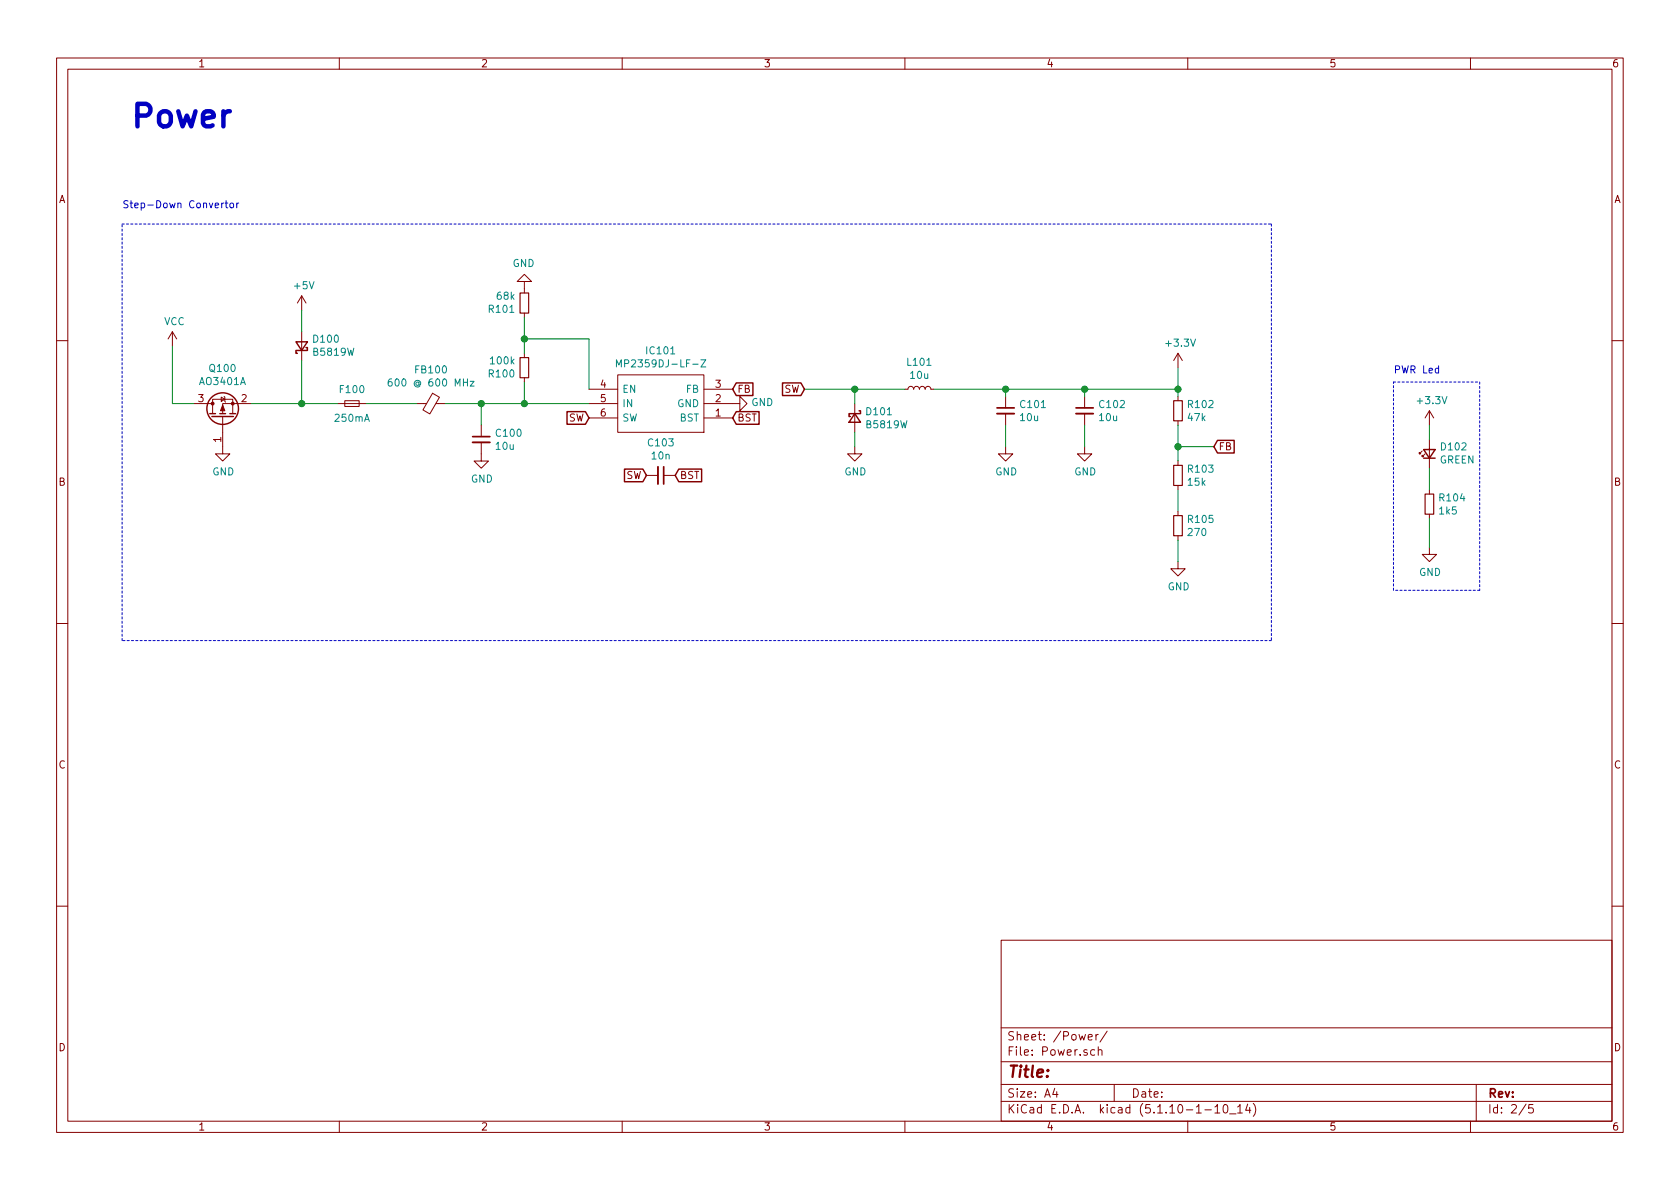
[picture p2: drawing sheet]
EESchema Schematic File Version 4
EELAYER 30 0
EELAYER END
$Descr A4 11693 8268
encoding utf-8
Sheet 2 5
Title ""
Date ""
Rev ""
Comp ""
Comment1 ""
Comment2 ""
Comment3 ""
Comment4 ""
$EndDescr
$Comp
L Transistor_FET:AO3401A Q100
U 1 1
P 1550 2900
F 0 "Q100" V 1892 2900 50  0000 C CNN
F 1 "AO3401A" V 1801 2900 50  0000 C CNN
F 2 "Package_TO_SOT_SMD:SOT-23" H 1750 2825 50  0001 L CIN
F 3 "http://www.aosmd.com/pdfs/datasheet/AO3401A.pdf" H 1550 2900 50  0001 L CNN
	1    1550 2900
	0    -1   -1   0   
$EndComp
$Comp
L Device:D_Schottky_Small D100
U 1 1
P 2100 2400
F 0 "D100" V 2146 2330 50  0000 R CNN
F 1 "B5819W" V 2055 2330 50  0000 R CNN
F 2 "Diode_SMD:D_SOD-123" V 2100 2400 50  0001 C CNN
F 3 "~" V 2100 2400 50  0001 C CNN
	1    2100 2400
	0    -1   -1   0   
$EndComp
$Comp
L Device:Fuse_Small F100
U 1 1
P 2450 2800
F 0 "F100" H 2450 2900 50  0000 C CNN
F 1 "250mA" H 2450 2700 50  0000 C CNN
F 2 "Fuse:Fuse_1206_3216Metric" H 2450 2800 50  0001 C CNN
F 3 "~" H 2450 2800 50  0001 C CNN
	1    2450 2800
	1    0    0    -1  
$EndComp
$Comp
L Device:Ferrite_Bead_Small FB100
U 1 1
P 3000 2800
F 0 "FB100" V 2763 2800 50  0000 C CNN
F 1 "600 @ 600 MHz" V 2854 2800 50  0000 C CNN
F 2 "Inductor_SMD:L_0805_2012Metric" V 2930 2800 50  0001 C CNN
F 3 "~" H 3000 2800 50  0001 C CNN
	1    3000 2800
	0    1    1    0   
$EndComp
$Comp
L Device:C_Small C100
U 1 1
P 3350 3050
F 0 "C100" H 3442 3096 50  0000 L CNN
F 1 "10u" H 3442 3005 50  0000 L CNN
F 2 "Capacitor_SMD:C_1206_3216Metric" H 3350 3050 50  0001 C CNN
F 3 "~" H 3350 3050 50  0001 C CNN
	1    3350 3050
	1    0    0    -1  
$EndComp
$Comp
L Device:D_Schottky_Small D101
U 1 1
P 5950 2900
F 0 "D101" V 5904 2970 50  0000 L CNN
F 1 "B5819W" V 5995 2970 50  0000 L CNN
F 2 "Diode_SMD:D_SOD-123" V 5950 2900 50  0001 C CNN
F 3 "~" V 5950 2900 50  0001 C CNN
	1    5950 2900
	0    1    1    0   
$EndComp
$Comp
L Device:L_Small L101
U 1 1
P 6400 2700
F 0 "L101" V 6585 2700 50  0000 C CNN
F 1 "10u" V 6494 2700 50  0000 C CNN
F 2 "Inductor_SMD:L_Sunlord_MWSA0518_5.4x5.2mm" H 6400 2700 50  0001 C CNN
F 3 "~" H 6400 2700 50  0001 C CNN
	1    6400 2700
	0    -1   -1   0   
$EndComp
$Comp
L Device:C_Small C101
U 1 1
P 7000 2850
F 0 "C101" H 7092 2896 50  0000 L CNN
F 1 "10u" H 7092 2805 50  0000 L CNN
F 2 "Capacitor_SMD:C_1206_3216Metric" H 7000 2850 50  0001 C CNN
F 3 "~" H 7000 2850 50  0001 C CNN
	1    7000 2850
	1    0    0    -1  
$EndComp
$Comp
L Device:C_Small C102
U 1 1
P 7550 2850
F 0 "C102" H 7642 2896 50  0000 L CNN
F 1 "10u" H 7642 2805 50  0000 L CNN
F 2 "Capacitor_SMD:C_1206_3216Metric" H 7550 2850 50  0001 C CNN
F 3 "~" H 7550 2850 50  0001 C CNN
	1    7550 2850
	1    0    0    -1  
$EndComp
$Comp
L Device:R_Small R102
U 1 1
P 8200 2850
F 0 "R102" H 8259 2896 50  0000 L CNN
F 1 "47k" H 8259 2805 50  0000 L CNN
F 2 "Resistor_SMD:R_0603_1608Metric" H 8200 2850 50  0001 C CNN
F 3 "~" H 8200 2850 50  0001 C CNN
	1    8200 2850
	1    0    0    -1  
$EndComp
Wire Wire Line
	1750 2800 2100 2800
Wire Wire Line
	2100 2500 2100 2800
Connection ~ 2100 2800
Wire Wire Line
	2100 2800 2350 2800
Wire Wire Line
	2550 2800 2900 2800
Wire Wire Line
	3100 2800 3350 2800
Wire Wire Line
	3350 2800 3350 2950
Wire Wire Line
	4100 2800 3650 2800
$Comp
L power:GND #PWR0107
U 1 1
P 1550 3100
F 0 "#PWR0107" H 1550 2850 50  0001 C CNN
F 1 "GND" H 1555 2927 50  0000 C CNN
F 2 "" H 1550 3100 50  0001 C CNN
F 3 "" H 1550 3100 50  0001 C CNN
	1    1550 3100
	1    0    0    -1  
$EndComp
$Comp
L power:GND #PWR0111
U 1 1
P 3350 3150
F 0 "#PWR0111" H 3350 2900 50  0001 C CNN
F 1 "GND" H 3355 2977 50  0000 C CNN
F 2 "" H 3350 3150 50  0001 C CNN
F 3 "" H 3350 3150 50  0001 C CNN
	1    3350 3150
	1    0    0    -1  
$EndComp
$Comp
L power:VCC #PWR0103
U 1 1
P 1200 2400
F 0 "#PWR0103" H 1200 2250 50  0001 C CNN
F 1 "VCC" H 1215 2573 50  0000 C CNN
F 2 "" H 1200 2400 50  0001 C CNN
F 3 "" H 1200 2400 50  0001 C CNN
	1    1200 2400
	1    0    0    -1  
$EndComp
$Comp
L power:+5V #PWR0102
U 1 1
P 2100 2150
F 0 "#PWR0102" H 2100 2000 50  0001 C CNN
F 1 "+5V" H 2115 2323 50  0000 C CNN
F 2 "" H 2100 2150 50  0001 C CNN
F 3 "" H 2100 2150 50  0001 C CNN
	1    2100 2150
	1    0    0    -1  
$EndComp
Wire Wire Line
	1350 2800 1200 2800
Wire Wire Line
	1200 2800 1200 2400
Wire Wire Line
	2100 2300 2100 2150
$Comp
L power:GND #PWR0101
U 1 1
P 3650 2000
F 0 "#PWR0101" H 3650 1750 50  0001 C CNN
F 1 "GND" H 3655 1827 50  0000 C CNN
F 2 "" H 3650 2000 50  0001 C CNN
F 3 "" H 3650 2000 50  0001 C CNN
	1    3650 2000
	-1   0    0    1   
$EndComp
Wire Wire Line
	3650 2450 3650 2350
Wire Wire Line
	3650 2800 3650 2650
$Comp
L MP2359DJ-LF-Z_1:MP2359DJ-LF-Z IC101
U 1 1
P 5100 2900
F 0 "IC101" H 5600 2435 50  0000 C CNN
F 1 "MP2359DJ-LF-Z" H 5600 2526 50  0000 C CNN
F 2 "MP2359DJ-LF-Z:SOT95P280X100-6N" H 5950 3000 50  0001 L CNN
F 3 "https://datasheet.datasheetarchive.com/originals/distributors/Datasheets_SAMA/89d986a89c59d1844ef77b6f65b8a4d2.pdf" H 5950 2900 50  0001 L CNN
F 4 "Voltage Regulators - Switching Regulators 1A 24V 1.4MHz Non-sync Buck" H 5950 2800 50  0001 L CNN "Description"
F 5 "1" H 5950 2700 50  0001 L CNN "Height"
F 6 "Monolithic Power Systems (MPS)" H 5950 2600 50  0001 L CNN "Manufacturer_Name"
F 7 "MP2359DJ-LF-Z" H 5950 2500 50  0001 L CNN "Manufacturer_Part_Number"
F 8 "946-MP2359DJLFZ" H 5950 2400 50  0001 L CNN "Mouser Part Number"
F 9 "https://www.mouser.co.uk/ProductDetail/Monolithic-Power-Systems-MPS/MP2359DJ-LF-Z?qs=rC7bBWoQAAkgAaURxgQSyA%3D%3D" H 5950 2300 50  0001 L CNN "Mouser Price/Stock"
F 10 "" H 5950 2200 50  0001 L CNN "Arrow Part Number"
F 11 "" H 5950 2100 50  0001 L CNN "Arrow Price/Stock"
	1    5100 2900
	-1   0    0    1   
$EndComp
$Comp
L Device:R_Small R101
U 1 1
P 3650 2100
F 0 "R101" H 3709 2146 50  0000 L CNN
F 1 "68k" H 3709 2055 50  0000 L CNN
F 2 "Resistor_SMD:R_0603_1608Metric" H 3650 2100 50  0001 C CNN
F 3 "~" H 3650 2100 50  0001 C CNN
	1    3650 2100
	-1   0    0    1   
$EndComp
$Comp
L Device:R_Small R100
U 1 1
P 3650 2550
F 0 "R100" H 3709 2596 50  0000 L CNN
F 1 "100k" H 3709 2505 50  0000 L CNN
F 2 "Resistor_SMD:R_0603_1608Metric" H 3650 2550 50  0001 C CNN
F 3 "~" H 3650 2550 50  0001 C CNN
	1    3650 2550
	-1   0    0    1   
$EndComp
Wire Wire Line
	3350 2800 3650 2800
Connection ~ 3350 2800
Connection ~ 3650 2800
Wire Wire Line
	4100 2700 4100 2350
Wire Wire Line
	4100 2350 3650 2350
Connection ~ 3650 2350
Wire Wire Line
	3650 2350 3650 2200
$Comp
L Device:C_Small C103
U 1 1
P 4600 3300
F 0 "C103" V 4371 3300 50  0000 C CNN
F 1 "10n" V 4462 3300 50  0000 C CNN
F 2 "Capacitor_SMD:C_0603_1608Metric" H 4600 3300 50  0001 C CNN
F 3 "~" H 4600 3300 50  0001 C CNN
	1    4600 3300
	0    1    1    0   
$EndComp
Text GLabel 4100 2900 0    50   Input ~ 0
SW
Text GLabel 5100 2900 2    50   Input ~ 0
BST
Text GLabel 5100 2700 2    50   Input ~ 0
FB
$Comp
L power:GND #PWR0105
U 1 1
P 5100 2800
F 0 "#PWR0105" H 5100 2550 50  0001 C CNN
F 1 "GND" V 5105 2672 50  0000 R CNN
F 2 "" H 5100 2800 50  0001 C CNN
F 3 "" H 5100 2800 50  0001 C CNN
	1    5100 2800
	0    -1   -1   0   
$EndComp
Text GLabel 4500 3300 0    50   Input ~ 0
SW
Text GLabel 4700 3300 2    50   Input ~ 0
BST
Text GLabel 5600 2700 0    50   Input ~ 0
SW
Wire Wire Line
	5600 2700 5950 2700
Wire Wire Line
	5950 2800 5950 2700
Connection ~ 5950 2700
Wire Wire Line
	5950 2700 6300 2700
Wire Wire Line
	6500 2700 7000 2700
Wire Wire Line
	7000 2700 7000 2750
Wire Wire Line
	7000 2700 7550 2700
Wire Wire Line
	7550 2700 7550 2750
Connection ~ 7000 2700
$Comp
L Device:R_Small R103
U 1 1
P 8200 3300
F 0 "R103" H 8259 3346 50  0000 L CNN
F 1 "15k" H 8259 3255 50  0000 L CNN
F 2 "Resistor_SMD:R_0603_1608Metric" H 8200 3300 50  0001 C CNN
F 3 "~" H 8200 3300 50  0001 C CNN
	1    8200 3300
	1    0    0    -1  
$EndComp
$Comp
L Device:R_Small R105
U 1 1
P 8200 3650
F 0 "R105" H 8259 3696 50  0000 L CNN
F 1 "270" H 8259 3605 50  0000 L CNN
F 2 "Resistor_SMD:R_0603_1608Metric" H 8200 3650 50  0001 C CNN
F 3 "~" H 8200 3650 50  0001 C CNN
	1    8200 3650
	1    0    0    -1  
$EndComp
Wire Wire Line
	7550 2700 8200 2700
Wire Wire Line
	8200 2700 8200 2750
Connection ~ 7550 2700
Wire Wire Line
	8200 2950 8200 3100
Wire Wire Line
	8200 3400 8200 3550
Text GLabel 8450 3100 2    50   Input ~ 0
FB
Wire Wire Line
	8200 3100 8450 3100
Connection ~ 8200 3100
Wire Wire Line
	8200 3100 8200 3200
$Comp
L power:GND #PWR0108
U 1 1
P 5950 3100
F 0 "#PWR0108" H 5950 2850 50  0001 C CNN
F 1 "GND" H 5955 2927 50  0000 C CNN
F 2 "" H 5950 3100 50  0001 C CNN
F 3 "" H 5950 3100 50  0001 C CNN
	1    5950 3100
	1    0    0    -1  
$EndComp
$Comp
L power:GND #PWR0109
U 1 1
P 7000 3100
F 0 "#PWR0109" H 7000 2850 50  0001 C CNN
F 1 "GND" H 7005 2927 50  0000 C CNN
F 2 "" H 7000 3100 50  0001 C CNN
F 3 "" H 7000 3100 50  0001 C CNN
	1    7000 3100
	1    0    0    -1  
$EndComp
$Comp
L power:GND #PWR0110
U 1 1
P 7550 3100
F 0 "#PWR0110" H 7550 2850 50  0001 C CNN
F 1 "GND" H 7555 2927 50  0000 C CNN
F 2 "" H 7550 3100 50  0001 C CNN
F 3 "" H 7550 3100 50  0001 C CNN
	1    7550 3100
	1    0    0    -1  
$EndComp
$Comp
L power:GND #PWR0113
U 1 1
P 8200 3900
F 0 "#PWR0113" H 8200 3650 50  0001 C CNN
F 1 "GND" H 8205 3727 50  0000 C CNN
F 2 "" H 8200 3900 50  0001 C CNN
F 3 "" H 8200 3900 50  0001 C CNN
	1    8200 3900
	1    0    0    -1  
$EndComp
Wire Wire Line
	5950 3100 5950 3000
Wire Wire Line
	7000 3100 7000 2950
Wire Wire Line
	7550 3100 7550 2950
Wire Wire Line
	8200 3900 8200 3750
$Comp
L power:+3.3V #PWR0104
U 1 1
P 8200 2550
F 0 "#PWR0104" H 8200 2400 50  0001 C CNN
F 1 "+3.3V" H 8215 2723 50  0000 C CNN
F 2 "" H 8200 2550 50  0001 C CNN
F 3 "" H 8200 2550 50  0001 C CNN
	1    8200 2550
	1    0    0    -1  
$EndComp
Wire Wire Line
	8200 2700 8200 2550
Connection ~ 8200 2700
$Comp
L Device:LED_Small D102
U 1 1
P 9950 3150
F 0 "D102" V 9996 3080 50  0000 R CNN
F 1 "GREEN" V 9905 3080 50  0000 R CNN
F 2 "LED_SMD:LED_0603_1608Metric" V 9950 3150 50  0001 C CNN
F 3 "~" V 9950 3150 50  0001 C CNN
	1    9950 3150
	0    -1   -1   0   
$EndComp
$Comp
L Device:R_Small R104
U 1 1
P 9950 3500
F 0 "R104" H 10009 3546 50  0000 L CNN
F 1 "1k5" H 10009 3455 50  0000 L CNN
F 2 "Resistor_SMD:R_0603_1608Metric" H 9950 3500 50  0001 C CNN
F 3 "~" H 9950 3500 50  0001 C CNN
	1    9950 3500
	1    0    0    -1  
$EndComp
$Comp
L power:+3.3V #PWR0106
U 1 1
P 9950 2950
F 0 "#PWR0106" H 9950 2800 50  0001 C CNN
F 1 "+3.3V" H 9965 3123 50  0000 C CNN
F 2 "" H 9950 2950 50  0001 C CNN
F 3 "" H 9950 2950 50  0001 C CNN
	1    9950 2950
	1    0    0    -1  
$EndComp
$Comp
L power:GND #PWR0112
U 1 1
P 9950 3800
F 0 "#PWR0112" H 9950 3550 50  0001 C CNN
F 1 "GND" H 9955 3627 50  0000 C CNN
F 2 "" H 9950 3800 50  0001 C CNN
F 3 "" H 9950 3800 50  0001 C CNN
	1    9950 3800
	1    0    0    -1  
$EndComp
Wire Wire Line
	9950 3050 9950 2950
Wire Wire Line
	9950 3250 9950 3400
Wire Wire Line
	9950 3600 9950 3800
Wire Notes Line
	9700 2650 10300 2650
Wire Notes Line
	10300 2650 10300 4100
Wire Notes Line
	10300 4100 9700 4100
Wire Notes Line
	9700 4100 9700 2650
Wire Notes Line
	850  1550 8850 1550
Wire Notes Line
	8850 1550 8850 4450
Wire Notes Line
	8850 4450 850  4450
Wire Notes Line
	850  4450 850  1550
Text Notes 9700 2600 0    50   ~ 0
PWR Led\n
Text Notes 850  1450 0    50   ~ 0
Step-Down Convertor\n
Text Notes 900  900  0    157  ~ 31
Power
$EndSCHEMATC
